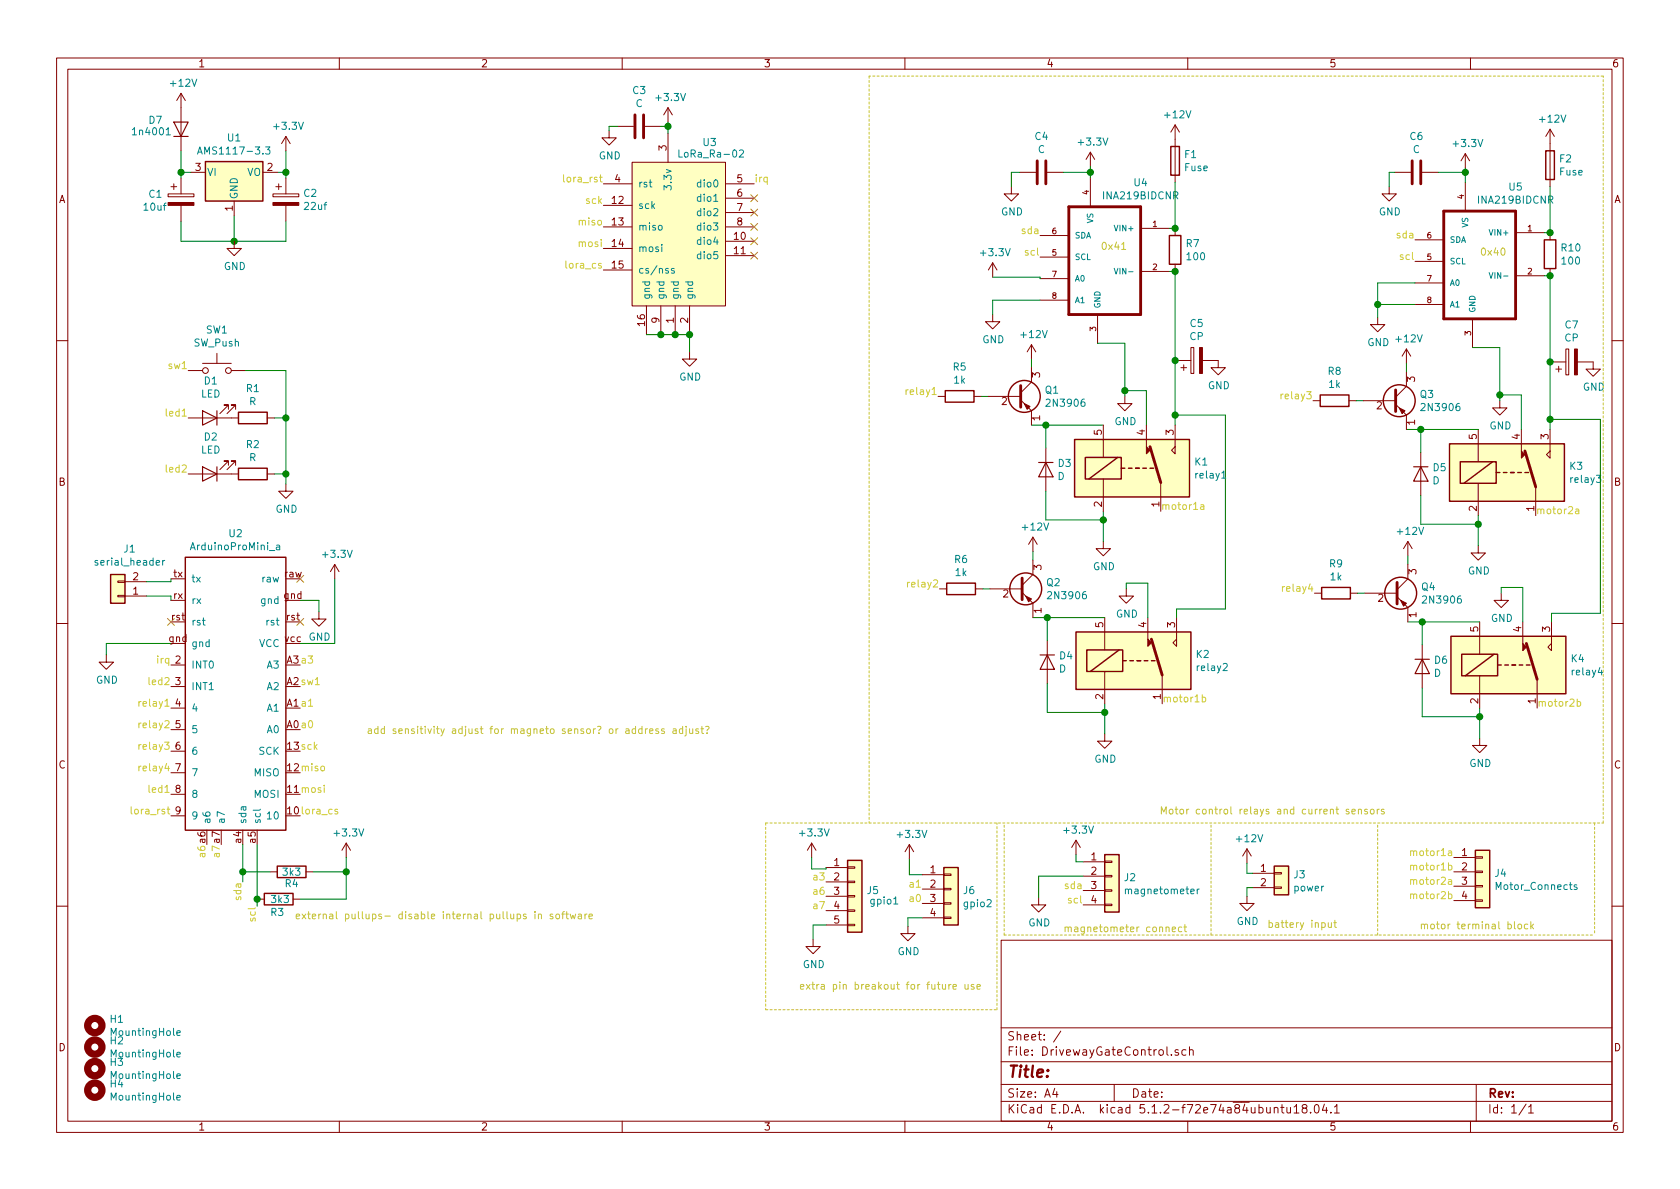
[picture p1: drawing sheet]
EESchema Schematic File Version 4
LIBS:DrivewayGateControl-cache
EELAYER 29 0
EELAYER END
$Descr A4 11693 8268
encoding utf-8
Sheet 1 1
Title ""
Date ""
Rev ""
Comp ""
Comment1 ""
Comment2 ""
Comment3 ""
Comment4 ""
$EndDescr
$Comp
L MainWorking:LoRa_Ra-02 U3
U 1 1
P 4700 570
F 0 "U3" H 4940 160 50  0000 C CNN
F 1 "LoRa_Ra-02" H 4950 80  50  0000 C CNN
F 2 "MainWorking:LORA_SX1278_Module" H 4700 570 50  0001 C CNN
F 3 "" H 4700 570 50  0001 C CNN
	1    4700 570 
	1    0    0    -1  
$EndComp
$Comp
L Relay:SANYOU_SRD_Form_C K3
U 1 1
P 10490 3280
F 0 "K3" H 10920 3326 50  0000 L CNN
F 1 "relay3" H 10920 3235 50  0000 L CNN
F 2 "Relay_THT:Relay_SPDT_SANYOU_SRD_Series_Form_C" H 10940 3230 50  0001 L CNN
F 3 "http://www.sanyourelay.ca/public/products/pdf/SRD.pdf" H 10490 3280 50  0001 C CNN
	1    10490 3280
	1    0    0    -1  
$EndComp
$Comp
L MainWorking:INA219BIDCNR U5
U 1 1
P 10550 2060
F 0 "U5" H 10550 2830 50  0000 C CNN
F 1 "INA219BIDCNR" H 10550 2739 50  0000 C CNN
F 2 "Package_TO_SOT_SMD:SOT-23-8" H 10250 1310 50  0001 L BNN
F 3 "" H 10550 2060 50  0000 L BNN
F 4 "INA219BIDCNR" H 10350 1160 50  0001 L BNN "Field7"
	1    10550 2060
	1    0    0    -1  
$EndComp
$Comp
L Device:D D5
U 1 1
P 9890 3290
F 0 "D5" V 9844 3369 50  0000 L CNN
F 1 "D" V 9935 3369 50  0000 L CNN
F 2 "Diode_THT:D_A-405_P7.62mm_Horizontal" H 9890 3290 50  0001 C CNN
F 3 "~" H 9890 3290 50  0001 C CNN
	1    9890 3290
	0    1    1    0   
$EndComp
$Comp
L Connector_Generic:Conn_01x04 J4
U 1 1
P 10320 6060
F 0 "J4" H 10400 6052 50  0000 L CNN
F 1 "Motor_Connects" H 10400 5961 50  0000 L CNN
F 2 "TerminalBlock:TerminalBlock_bornier-4_P5.08mm" H 10320 6060 50  0001 C CNN
F 3 "~" H 10320 6060 50  0001 C CNN
	1    10320 6060
	1    0    0    -1  
$EndComp
$Comp
L Device:R R8
U 1 1
P 9290 2780
F 0 "R8" V 9083 2780 50  0000 C CNN
F 1 "1k" V 9174 2780 50  0000 C CNN
F 2 "Resistor_THT:R_Axial_DIN0204_L3.6mm_D1.6mm_P5.08mm_Horizontal" V 9220 2780 50  0001 C CNN
F 3 "~" H 9290 2780 50  0001 C CNN
	1    9290 2780
	0    1    1    0   
$EndComp
Wire Wire Line
	9440 2780 9490 2780
$Comp
L power:GND #PWR0101
U 1 1
P 10290 3790
F 0 "#PWR0101" H 10290 3540 50  0001 C CNN
F 1 "GND" H 10295 3617 50  0000 C CNN
F 2 "" H 10290 3790 50  0001 C CNN
F 3 "" H 10290 3790 50  0001 C CNN
	1    10290 3790
	1    0    0    -1  
$EndComp
Wire Wire Line
	10290 3790 10290 3640
Wire Wire Line
	10290 2980 9890 2980
Wire Wire Line
	9890 2980 9890 3140
Wire Wire Line
	9890 3440 9890 3640
Wire Wire Line
	9890 3640 10290 3640
Connection ~ 10290 3640
Wire Wire Line
	10290 3640 10290 3580
$Comp
L power:+12V #PWR0102
U 1 1
P 9790 2520
F 0 "#PWR0102" H 9790 2370 50  0001 C CNN
F 1 "+12V" H 9805 2693 50  0000 C CNN
F 2 "" H 9790 2520 50  0001 C CNN
F 3 "" H 9790 2520 50  0001 C CNN
	1    9790 2520
	1    0    0    -1  
$EndComp
Wire Wire Line
	9790 2580 9790 2520
Wire Wire Line
	9790 2980 9890 2980
Connection ~ 9890 2980
Text Label 4200 1720 2    50   ~ 0
mosi
Text Label 4200 1570 2    50   ~ 0
miso
Text Label 4200 1420 2    50   ~ 0
sck
Text Label 4200 1270 2    50   ~ 0
lora_rst
Text Label 4200 1870 2    50   ~ 0
lora_cs
Text Label 5250 1270 0    50   ~ 0
irq
$Comp
L power:+3.3V #PWR0103
U 1 1
P 4650 840
F 0 "#PWR0103" H 4650 690 50  0001 C CNN
F 1 "+3.3V" H 4665 1013 50  0000 C CNN
F 2 "" H 4650 840 50  0001 C CNN
F 3 "" H 4650 840 50  0001 C CNN
	1    4650 840 
	1    0    0    -1  
$EndComp
Wire Wire Line
	4650 840  4650 870 
NoConn ~ 5250 1770
NoConn ~ 5250 1670
NoConn ~ 5250 1570
NoConn ~ 5250 1470
NoConn ~ 5250 1370
$Comp
L power:+12V #PWR0104
U 1 1
P 10790 990
F 0 "#PWR0104" H 10790 840 50  0001 C CNN
F 1 "+12V" H 10805 1163 50  0000 C CNN
F 2 "" H 10790 990 50  0001 C CNN
F 3 "" H 10790 990 50  0001 C CNN
	1    10790 990 
	1    0    0    -1  
$EndComp
$Comp
L power:GND #PWR0105
U 1 1
P 10440 2780
F 0 "#PWR0105" H 10440 2530 50  0001 C CNN
F 1 "GND" H 10445 2607 50  0000 C CNN
F 2 "" H 10440 2780 50  0001 C CNN
F 3 "" H 10440 2780 50  0001 C CNN
	1    10440 2780
	1    0    0    -1  
$EndComp
Wire Wire Line
	10440 2780 10440 2740
Wire Wire Line
	10440 2740 10590 2740
Wire Wire Line
	10590 2740 10590 2980
$Comp
L Relay:SANYOU_SRD_Form_C K4
U 1 1
P 10500 4620
F 0 "K4" H 10930 4666 50  0000 L CNN
F 1 "relay4" H 10930 4575 50  0000 L CNN
F 2 "Relay_THT:Relay_SPDT_SANYOU_SRD_Series_Form_C" H 10950 4570 50  0001 L CNN
F 3 "http://www.sanyourelay.ca/public/products/pdf/SRD.pdf" H 10500 4620 50  0001 C CNN
	1    10500 4620
	1    0    0    -1  
$EndComp
$Comp
L Device:D D6
U 1 1
P 9900 4630
F 0 "D6" V 9854 4709 50  0000 L CNN
F 1 "D" V 9945 4709 50  0000 L CNN
F 2 "Diode_THT:D_A-405_P7.62mm_Horizontal" H 9900 4630 50  0001 C CNN
F 3 "~" H 9900 4630 50  0001 C CNN
	1    9900 4630
	0    1    1    0   
$EndComp
$Comp
L Device:R R9
U 1 1
P 9300 4120
F 0 "R9" V 9093 4120 50  0000 C CNN
F 1 "1k" V 9184 4120 50  0000 C CNN
F 2 "Resistor_THT:R_Axial_DIN0204_L3.6mm_D1.6mm_P5.08mm_Horizontal" V 9230 4120 50  0001 C CNN
F 3 "~" H 9300 4120 50  0001 C CNN
	1    9300 4120
	0    1    1    0   
$EndComp
Wire Wire Line
	9450 4120 9500 4120
$Comp
L power:GND #PWR0106
U 1 1
P 10300 5130
F 0 "#PWR0106" H 10300 4880 50  0001 C CNN
F 1 "GND" H 10305 4957 50  0000 C CNN
F 2 "" H 10300 5130 50  0001 C CNN
F 3 "" H 10300 5130 50  0001 C CNN
	1    10300 5130
	1    0    0    -1  
$EndComp
Wire Wire Line
	10300 5130 10300 4980
Wire Wire Line
	10300 4320 9900 4320
Wire Wire Line
	9900 4320 9900 4480
Wire Wire Line
	9900 4780 9900 4980
Wire Wire Line
	9900 4980 10300 4980
Wire Wire Line
	10300 4980 10300 4920
$Comp
L power:+12V #PWR0107
U 1 1
P 9800 3860
F 0 "#PWR0107" H 9800 3710 50  0001 C CNN
F 1 "+12V" H 9815 4033 50  0000 C CNN
F 2 "" H 9800 3860 50  0001 C CNN
F 3 "" H 9800 3860 50  0001 C CNN
	1    9800 3860
	1    0    0    -1  
$EndComp
Wire Wire Line
	9800 3920 9800 3860
Wire Wire Line
	9800 4320 9900 4320
Connection ~ 9900 4320
Wire Wire Line
	10800 4260 10800 4320
$Comp
L power:GND #PWR0108
U 1 1
P 10450 4120
F 0 "#PWR0108" H 10450 3870 50  0001 C CNN
F 1 "GND" H 10455 3947 50  0000 C CNN
F 2 "" H 10450 4120 50  0001 C CNN
F 3 "" H 10450 4120 50  0001 C CNN
	1    10450 4120
	1    0    0    -1  
$EndComp
Wire Wire Line
	10450 4120 10450 4080
Wire Wire Line
	10450 4080 10600 4080
Wire Wire Line
	10600 4080 10600 4320
$Comp
L power:GND #PWR0109
U 1 1
P 4800 2440
F 0 "#PWR0109" H 4800 2190 50  0001 C CNN
F 1 "GND" H 4805 2267 50  0000 C CNN
F 2 "" H 4800 2440 50  0001 C CNN
F 3 "" H 4800 2440 50  0001 C CNN
	1    4800 2440
	1    0    0    -1  
$EndComp
Wire Wire Line
	4800 2440 4800 2320
Wire Wire Line
	4800 2320 4700 2320
Connection ~ 4800 2320
Connection ~ 4600 2320
Wire Wire Line
	4600 2320 4500 2320
Connection ~ 4700 2320
Wire Wire Line
	4700 2320 4600 2320
$Comp
L Device:R R10
U 1 1
P 10790 1760
F 0 "R10" H 10860 1806 50  0000 L CNN
F 1 "100" H 10860 1715 50  0000 L CNN
F 2 "Resistor_THT:R_Axial_DIN0207_L6.3mm_D2.5mm_P10.16mm_Horizontal" V 10720 1760 50  0001 C CNN
F 3 "~" H 10790 1760 50  0001 C CNN
	1    10790 1760
	1    0    0    -1  
$EndComp
Wire Wire Line
	10790 1910 10750 1910
Wire Wire Line
	10790 1610 10750 1610
Connection ~ 10300 4980
Wire Wire Line
	10250 2410 10440 2410
Wire Wire Line
	10440 2410 10440 2740
Connection ~ 10440 2740
$Comp
L Device:Fuse F1
U 1 1
P 8180 1110
F 0 "F1" H 8240 1156 50  0000 L CNN
F 1 "Fuse" H 8240 1065 50  0000 L CNN
F 2 "Fuse:Fuse_Blade_Mini_directSolder" V 8110 1110 50  0001 C CNN
F 3 "~" H 8180 1110 50  0001 C CNN
	1    8180 1110
	1    0    0    -1  
$EndComp
$Comp
L Device:Fuse F2
U 1 1
P 10790 1140
F 0 "F2" H 10850 1186 50  0000 L CNN
F 1 "Fuse" H 10850 1095 50  0000 L CNN
F 2 "Fuse:Fuse_Blade_Mini_directSolder" V 10720 1140 50  0001 C CNN
F 3 "~" H 10790 1140 50  0001 C CNN
	1    10790 1140
	1    0    0    -1  
$EndComp
Wire Wire Line
	10790 1290 10790 1610
Connection ~ 10790 1610
Text Label 9850 1660 2    50   ~ 0
sda
Text Label 9850 1810 2    50   ~ 0
scl
Wire Wire Line
	10790 1910 10790 2510
Connection ~ 10790 1910
Wire Wire Line
	10800 4260 11140 4260
Wire Wire Line
	11140 4260 11140 2910
Wire Wire Line
	11140 2910 10790 2910
Connection ~ 10790 2910
Wire Wire Line
	10790 2910 10790 2980
Text Label 10690 3580 0    50   ~ 0
motor2a
$Comp
L MainWorking:INA219BIDCNR U4
U 1 1
P 7940 2030
F 0 "U4" H 7940 2800 50  0000 C CNN
F 1 "INA219BIDCNR" H 7940 2709 50  0000 C CNN
F 2 "Package_TO_SOT_SMD:SOT-23-8" H 7640 1280 50  0001 L BNN
F 3 "" H 7940 2030 50  0000 L BNN
F 4 "INA219BIDCNR" H 7740 1130 50  0001 L BNN "Field7"
	1    7940 2030
	1    0    0    -1  
$EndComp
$Comp
L Device:D D3
U 1 1
P 7280 3260
F 0 "D3" V 7234 3339 50  0000 L CNN
F 1 "D" V 7325 3339 50  0000 L CNN
F 2 "Diode_THT:D_A-405_P7.62mm_Horizontal" H 7280 3260 50  0001 C CNN
F 3 "~" H 7280 3260 50  0001 C CNN
	1    7280 3260
	0    1    1    0   
$EndComp
$Comp
L Device:R R5
U 1 1
P 6680 2750
F 0 "R5" V 6473 2750 50  0000 C CNN
F 1 "1k" V 6564 2750 50  0000 C CNN
F 2 "Resistor_THT:R_Axial_DIN0204_L3.6mm_D1.6mm_P5.08mm_Horizontal" V 6610 2750 50  0001 C CNN
F 3 "~" H 6680 2750 50  0001 C CNN
	1    6680 2750
	0    1    1    0   
$EndComp
Wire Wire Line
	6830 2750 6880 2750
$Comp
L power:GND #PWR0110
U 1 1
P 7680 3760
F 0 "#PWR0110" H 7680 3510 50  0001 C CNN
F 1 "GND" H 7685 3587 50  0000 C CNN
F 2 "" H 7680 3760 50  0001 C CNN
F 3 "" H 7680 3760 50  0001 C CNN
	1    7680 3760
	1    0    0    -1  
$EndComp
Wire Wire Line
	7680 3760 7680 3610
Wire Wire Line
	7680 2950 7280 2950
Wire Wire Line
	7280 2950 7280 3110
Wire Wire Line
	7280 3410 7280 3610
Wire Wire Line
	7280 3610 7680 3610
Connection ~ 7680 3610
Wire Wire Line
	7680 3610 7680 3550
$Comp
L power:+12V #PWR0111
U 1 1
P 7180 2490
F 0 "#PWR0111" H 7180 2340 50  0001 C CNN
F 1 "+12V" H 7195 2663 50  0000 C CNN
F 2 "" H 7180 2490 50  0001 C CNN
F 3 "" H 7180 2490 50  0001 C CNN
	1    7180 2490
	1    0    0    -1  
$EndComp
Wire Wire Line
	7180 2550 7180 2490
Wire Wire Line
	7180 2950 7280 2950
Connection ~ 7280 2950
$Comp
L power:+12V #PWR0112
U 1 1
P 8180 960
F 0 "#PWR0112" H 8180 810 50  0001 C CNN
F 1 "+12V" H 8195 1133 50  0000 C CNN
F 2 "" H 8180 960 50  0001 C CNN
F 3 "" H 8180 960 50  0001 C CNN
	1    8180 960 
	1    0    0    -1  
$EndComp
$Comp
L power:GND #PWR0113
U 1 1
P 7830 2750
F 0 "#PWR0113" H 7830 2500 50  0001 C CNN
F 1 "GND" H 7835 2577 50  0000 C CNN
F 2 "" H 7830 2750 50  0001 C CNN
F 3 "" H 7830 2750 50  0001 C CNN
	1    7830 2750
	1    0    0    -1  
$EndComp
Wire Wire Line
	7830 2750 7830 2710
Wire Wire Line
	7830 2710 7980 2710
Wire Wire Line
	7980 2710 7980 2950
$Comp
L Relay:SANYOU_SRD_Form_C K2
U 1 1
P 7890 4590
F 0 "K2" H 8320 4636 50  0000 L CNN
F 1 "relay2" H 8320 4545 50  0000 L CNN
F 2 "Relay_THT:Relay_SPDT_SANYOU_SRD_Series_Form_C" H 8340 4540 50  0001 L CNN
F 3 "http://www.sanyourelay.ca/public/products/pdf/SRD.pdf" H 7890 4590 50  0001 C CNN
	1    7890 4590
	1    0    0    -1  
$EndComp
$Comp
L Device:D D4
U 1 1
P 7290 4600
F 0 "D4" V 7244 4679 50  0000 L CNN
F 1 "D" V 7335 4679 50  0000 L CNN
F 2 "Diode_THT:D_A-405_P7.62mm_Horizontal" H 7290 4600 50  0001 C CNN
F 3 "~" H 7290 4600 50  0001 C CNN
	1    7290 4600
	0    1    1    0   
$EndComp
$Comp
L Device:R R6
U 1 1
P 6690 4090
F 0 "R6" V 6483 4090 50  0000 C CNN
F 1 "1k" V 6574 4090 50  0000 C CNN
F 2 "Resistor_THT:R_Axial_DIN0204_L3.6mm_D1.6mm_P5.08mm_Horizontal" V 6620 4090 50  0001 C CNN
F 3 "~" H 6690 4090 50  0001 C CNN
	1    6690 4090
	0    1    1    0   
$EndComp
Wire Wire Line
	6840 4090 6890 4090
$Comp
L power:GND #PWR0114
U 1 1
P 7690 5100
F 0 "#PWR0114" H 7690 4850 50  0001 C CNN
F 1 "GND" H 7695 4927 50  0000 C CNN
F 2 "" H 7690 5100 50  0001 C CNN
F 3 "" H 7690 5100 50  0001 C CNN
	1    7690 5100
	1    0    0    -1  
$EndComp
Wire Wire Line
	7690 5100 7690 4950
Wire Wire Line
	7690 4290 7290 4290
Wire Wire Line
	7290 4290 7290 4450
Wire Wire Line
	7290 4750 7290 4950
Wire Wire Line
	7290 4950 7690 4950
Wire Wire Line
	7690 4950 7690 4890
$Comp
L power:+12V #PWR0115
U 1 1
P 7190 3830
F 0 "#PWR0115" H 7190 3680 50  0001 C CNN
F 1 "+12V" H 7205 4003 50  0000 C CNN
F 2 "" H 7190 3830 50  0001 C CNN
F 3 "" H 7190 3830 50  0001 C CNN
	1    7190 3830
	1    0    0    -1  
$EndComp
Wire Wire Line
	7190 3890 7190 3830
Wire Wire Line
	7190 4290 7290 4290
Connection ~ 7290 4290
Wire Wire Line
	8190 4230 8190 4290
$Comp
L power:GND #PWR0116
U 1 1
P 7840 4090
F 0 "#PWR0116" H 7840 3840 50  0001 C CNN
F 1 "GND" H 7845 3917 50  0000 C CNN
F 2 "" H 7840 4090 50  0001 C CNN
F 3 "" H 7840 4090 50  0001 C CNN
	1    7840 4090
	1    0    0    -1  
$EndComp
Wire Wire Line
	7840 4090 7840 4050
Wire Wire Line
	7840 4050 7990 4050
Wire Wire Line
	7990 4050 7990 4290
$Comp
L Device:R R7
U 1 1
P 8180 1730
F 0 "R7" H 8250 1776 50  0000 L CNN
F 1 "100" H 8250 1685 50  0000 L CNN
F 2 "Resistor_THT:R_Axial_DIN0207_L6.3mm_D2.5mm_P10.16mm_Horizontal" V 8110 1730 50  0001 C CNN
F 3 "~" H 8180 1730 50  0001 C CNN
	1    8180 1730
	1    0    0    -1  
$EndComp
Wire Wire Line
	8180 1880 8140 1880
Wire Wire Line
	8180 1580 8140 1580
Connection ~ 7690 4950
Wire Wire Line
	7640 2380 7830 2380
Wire Wire Line
	7830 2380 7830 2710
Connection ~ 7830 2710
Wire Wire Line
	8180 1260 8180 1580
Connection ~ 8180 1580
Text Label 7240 1630 2    50   ~ 0
sda
Text Label 7240 1780 2    50   ~ 0
scl
Wire Wire Line
	8180 1880 8180 2500
Connection ~ 8180 1880
Wire Wire Line
	8190 4230 8530 4230
Wire Wire Line
	8530 4230 8530 2880
Wire Wire Line
	8530 2880 8180 2880
Connection ~ 8180 2880
Wire Wire Line
	8180 2880 8180 2950
Text Label 8080 3550 0    50   ~ 0
motor1a
Text Label 8090 4890 0    50   ~ 0
motor1b
$Comp
L Relay:SANYOU_SRD_Form_C K1
U 1 1
P 7880 3250
F 0 "K1" H 8310 3296 50  0000 L CNN
F 1 "relay1" H 8310 3205 50  0000 L CNN
F 2 "Relay_THT:Relay_SPDT_SANYOU_SRD_Series_Form_C" H 8330 3200 50  0001 L CNN
F 3 "http://www.sanyourelay.ca/public/products/pdf/SRD.pdf" H 7880 3250 50  0001 C CNN
	1    7880 3250
	1    0    0    -1  
$EndComp
Text Label 9150 4120 2    50   ~ 0
relay4
Text Label 9140 2780 2    50   ~ 0
relay3
Text Label 6540 4090 2    50   ~ 0
relay2
Text Label 6530 2750 2    50   ~ 0
relay1
$Comp
L Device:CP C5
U 1 1
P 8330 2500
F 0 "C5" V 8585 2500 50  0000 C CNN
F 1 "CP" V 8494 2500 50  0000 C CNN
F 2 "Capacitor_THT:CP_Radial_D10.0mm_P5.00mm" H 8368 2350 50  0001 C CNN
F 3 "~" H 8330 2500 50  0001 C CNN
	1    8330 2500
	0    -1   -1   0   
$EndComp
Connection ~ 8180 2500
Wire Wire Line
	8180 2500 8180 2880
$Comp
L power:GND #PWR0117
U 1 1
P 8480 2500
F 0 "#PWR0117" H 8480 2250 50  0001 C CNN
F 1 "GND" H 8485 2327 50  0000 C CNN
F 2 "" H 8480 2500 50  0001 C CNN
F 3 "" H 8480 2500 50  0001 C CNN
	1    8480 2500
	1    0    0    -1  
$EndComp
$Comp
L Device:CP C7
U 1 1
P 10940 2510
F 0 "C7" V 11195 2510 50  0000 C CNN
F 1 "CP" V 11104 2510 50  0000 C CNN
F 2 "Capacitor_THT:CP_Radial_D10.0mm_P5.00mm" H 10978 2360 50  0001 C CNN
F 3 "~" H 10940 2510 50  0001 C CNN
	1    10940 2510
	0    -1   -1   0   
$EndComp
$Comp
L power:GND #PWR0118
U 1 1
P 11090 2510
F 0 "#PWR0118" H 11090 2260 50  0001 C CNN
F 1 "GND" H 11095 2337 50  0000 C CNN
F 2 "" H 11090 2510 50  0001 C CNN
F 3 "" H 11090 2510 50  0001 C CNN
	1    11090 2510
	1    0    0    -1  
$EndComp
Connection ~ 10790 2510
Wire Wire Line
	10790 2510 10790 2910
Text Label 1690 6130 3    50   ~ 0
sda
Text Label 1790 6300 3    50   ~ 0
scl
Text Label 1190 4920 2    50   ~ 0
relay1
Text Label 1190 5070 2    50   ~ 0
relay2
Text Label 1190 5220 2    50   ~ 0
relay3
Text Label 1190 5370 2    50   ~ 0
relay4
Text Label 1190 4620 2    50   ~ 0
irq
Text Label 1190 5670 2    50   ~ 0
lora_rst
Text Label 2090 5220 0    50   ~ 0
sck
Text Label 2090 5370 0    50   ~ 0
miso
Text Label 2090 5520 0    50   ~ 0
mosi
Text Label 2090 5670 0    50   ~ 0
lora_cs
$Comp
L Device:LED D1
U 1 1
P 1460 2900
F 0 "D1" H 1453 2645 50  0000 C CNN
F 1 "LED" H 1453 2736 50  0000 C CNN
F 2 "LED_THT:LED_D5.0mm" H 1460 2900 50  0001 C CNN
F 3 "~" H 1460 2900 50  0001 C CNN
	1    1460 2900
	-1   0    0    1   
$EndComp
$Comp
L power:GND #PWR0119
U 1 1
P 2220 4250
F 0 "#PWR0119" H 2220 4000 50  0001 C CNN
F 1 "GND" H 2225 4077 50  0000 C CNN
F 2 "" H 2220 4250 50  0001 C CNN
F 3 "" H 2220 4250 50  0001 C CNN
	1    2220 4250
	1    0    0    -1  
$EndComp
$Comp
L power:GND #PWR0120
U 1 1
P 740 4550
F 0 "#PWR0120" H 740 4300 50  0001 C CNN
F 1 "GND" H 745 4377 50  0000 C CNN
F 2 "" H 740 4550 50  0001 C CNN
F 3 "" H 740 4550 50  0001 C CNN
	1    740  4550
	1    0    0    -1  
$EndComp
Wire Notes Line
	6050 520  6050 5720
Wire Notes Line
	11160 5720 11160 520 
Wire Notes Line
	11160 520  6050 520 
Text Notes 8070 5670 0    50   ~ 0
Motor control relays and current sensors\n
Text Label 10700 4920 0    50   ~ 0
motor2b
Text Label 10120 6260 2    50   ~ 0
motor2b
Text Label 10120 6160 2    50   ~ 0
motor2a
Text Label 10120 6060 2    50   ~ 0
motor1b
Text Label 10120 5960 2    50   ~ 0
motor1a
Text Notes 9880 6470 0    50   ~ 0
motor terminal block\n
Wire Notes Line
	11100 5720 11100 6500
Wire Notes Line
	9590 6500 9590 5720
$Comp
L Device:LED D2
U 1 1
P 1460 3290
F 0 "D2" H 1453 3035 50  0000 C CNN
F 1 "LED" H 1453 3126 50  0000 C CNN
F 2 "LED_THT:LED_D5.0mm" H 1460 3290 50  0001 C CNN
F 3 "~" H 1460 3290 50  0001 C CNN
	1    1460 3290
	-1   0    0    1   
$EndComp
$Comp
L Connector_Generic:Conn_01x02 J3
U 1 1
P 8920 6070
F 0 "J3" H 9000 6062 50  0000 L CNN
F 1 "power" H 9000 5971 50  0000 L CNN
F 2 "TerminalBlock:TerminalBlock_bornier-2_P5.08mm" H 8920 6070 50  0001 C CNN
F 3 "~" H 8920 6070 50  0001 C CNN
	1    8920 6070
	1    0    0    -1  
$EndComp
$Comp
L power:+12V #PWR0121
U 1 1
P 8680 6000
F 0 "#PWR0121" H 8680 5850 50  0001 C CNN
F 1 "+12V" H 8695 6173 50  0000 C CNN
F 2 "" H 8680 6000 50  0001 C CNN
F 3 "" H 8680 6000 50  0001 C CNN
	1    8680 6000
	1    0    0    -1  
$EndComp
Wire Wire Line
	8680 6000 8680 6070
Wire Wire Line
	8680 6070 8720 6070
$Comp
L power:GND #PWR0122
U 1 1
P 8680 6230
F 0 "#PWR0122" H 8680 5980 50  0001 C CNN
F 1 "GND" H 8685 6057 50  0000 C CNN
F 2 "" H 8680 6230 50  0001 C CNN
F 3 "" H 8680 6230 50  0001 C CNN
	1    8680 6230
	1    0    0    -1  
$EndComp
Wire Wire Line
	8680 6230 8680 6170
Wire Wire Line
	8680 6170 8720 6170
Text Notes 8820 6460 0    50   ~ 0
battery input
Wire Notes Line
	8430 6500 8430 5720
Wire Wire Line
	1990 1670 1630 1670
Connection ~ 1630 1670
Wire Wire Line
	1630 1670 1630 1490
Wire Wire Line
	1260 1670 1260 1530
Wire Wire Line
	1630 1670 1260 1670
$Comp
L power:GND #PWR0123
U 1 1
P 1630 1670
F 0 "#PWR0123" H 1630 1420 50  0001 C CNN
F 1 "GND" H 1635 1497 50  0000 C CNN
F 2 "" H 1630 1670 50  0001 C CNN
F 3 "" H 1630 1670 50  0001 C CNN
	1    1630 1670
	1    0    0    -1  
$EndComp
Wire Wire Line
	1990 1190 1990 1230
Connection ~ 1990 1190
Wire Wire Line
	1930 1190 1990 1190
Wire Wire Line
	1990 1040 1990 1190
Wire Wire Line
	1260 1190 1260 1230
Connection ~ 1260 1190
Wire Wire Line
	1330 1190 1260 1190
Wire Wire Line
	1260 1040 1260 1190
$Comp
L power:+3.3V #PWR0124
U 1 1
P 2330 4020
F 0 "#PWR0124" H 2330 3870 50  0001 C CNN
F 1 "+3.3V" H 2345 4193 50  0000 C CNN
F 2 "" H 2330 4020 50  0001 C CNN
F 3 "" H 2330 4020 50  0001 C CNN
	1    2330 4020
	1    0    0    -1  
$EndComp
$Comp
L power:+12V #PWR0125
U 1 1
P 1260 740
F 0 "#PWR0125" H 1260 590 50  0001 C CNN
F 1 "+12V" H 1275 913 50  0000 C CNN
F 2 "" H 1260 740 50  0001 C CNN
F 3 "" H 1260 740 50  0001 C CNN
	1    1260 740 
	1    0    0    -1  
$EndComp
$Comp
L Regulator_Linear:AMS1117-3.3 U1
U 1 1
P 1630 1190
F 0 "U1" H 1630 1432 50  0000 C CNN
F 1 "AMS1117-3.3" H 1630 1341 50  0000 C CNN
F 2 "Package_TO_SOT_SMD:SOT-223-3_TabPin2" H 1630 1390 50  0001 C CNN
F 3 "http://www.advanced-monolithic.com/pdf/ds1117.pdf" H 1730 940 50  0001 C CNN
	1    1630 1190
	1    0    0    -1  
$EndComp
$Comp
L Switch:SW_Push SW1
U 1 1
P 1510 2570
F 0 "SW1" H 1510 2855 50  0000 C CNN
F 1 "SW_Push" H 1510 2764 50  0000 C CNN
F 2 "Button_Switch_THT:SW_PUSH_6mm_H8.5mm" H 1510 2770 50  0001 C CNN
F 3 "~" H 1510 2770 50  0001 C CNN
	1    1510 2570
	1    0    0    -1  
$EndComp
Text Notes 2550 5110 0    50   ~ 0
add sensitivity adjust for magneto sensor? or address adjust?
$Comp
L Connector_Generic:Conn_01x04 J2
U 1 1
P 7740 6090
F 0 "J2" H 7820 6082 50  0000 L CNN
F 1 "magnetometer" H 7820 5991 50  0000 L CNN
F 2 "TerminalBlock:TerminalBlock_bornier-4_P5.08mm" H 7740 6090 50  0001 C CNN
F 3 "~" H 7740 6090 50  0001 C CNN
	1    7740 6090
	1    0    0    -1  
$EndComp
$Comp
L power:+3.3V #PWR0126
U 1 1
P 7490 5940
F 0 "#PWR0126" H 7490 5790 50  0001 C CNN
F 1 "+3.3V" H 7505 6113 50  0000 C CNN
F 2 "" H 7490 5940 50  0001 C CNN
F 3 "" H 7490 5940 50  0001 C CNN
	1    7490 5940
	1    0    0    -1  
$EndComp
Wire Wire Line
	7490 5940 7490 5990
Wire Wire Line
	7490 5990 7540 5990
$Comp
L power:GND #PWR0127
U 1 1
P 7230 6240
F 0 "#PWR0127" H 7230 5990 50  0001 C CNN
F 1 "GND" H 7235 6067 50  0000 C CNN
F 2 "" H 7230 6240 50  0001 C CNN
F 3 "" H 7230 6240 50  0001 C CNN
	1    7230 6240
	1    0    0    -1  
$EndComp
Wire Wire Line
	7230 6240 7230 6090
Wire Wire Line
	7230 6090 7540 6090
Text Label 7540 6290 2    50   ~ 0
scl
Text Label 7540 6190 2    50   ~ 0
sda
Text Notes 7400 6490 0    50   ~ 0
magnetometer connect\n
$Comp
L Device:R R2
U 1 1
P 1760 3290
F 0 "R2" V 1553 3290 50  0000 C CNN
F 1 "R" V 1644 3290 50  0000 C CNN
F 2 "Resistor_THT:R_Axial_DIN0204_L3.6mm_D1.6mm_P5.08mm_Horizontal" V 1690 3290 50  0001 C CNN
F 3 "~" H 1760 3290 50  0001 C CNN
	1    1760 3290
	0    1    1    0   
$EndComp
$Comp
L Device:R R1
U 1 1
P 1760 2900
F 0 "R1" V 1553 2900 50  0000 C CNN
F 1 "R" V 1644 2900 50  0000 C CNN
F 2 "Resistor_THT:R_Axial_DIN0204_L3.6mm_D1.6mm_P5.08mm_Horizontal" V 1690 2900 50  0001 C CNN
F 3 "~" H 1760 2900 50  0001 C CNN
	1    1760 2900
	0    1    1    0   
$EndComp
$Comp
L power:GND #PWR0128
U 1 1
P 1990 3360
F 0 "#PWR0128" H 1990 3110 50  0001 C CNN
F 1 "GND" H 1995 3187 50  0000 C CNN
F 2 "" H 1990 3360 50  0001 C CNN
F 3 "" H 1990 3360 50  0001 C CNN
	1    1990 3360
	1    0    0    -1  
$EndComp
Wire Wire Line
	1990 3360 1990 3290
Wire Wire Line
	1990 3290 1910 3290
Wire Wire Line
	1990 3290 1990 2900
Wire Wire Line
	1990 2900 1910 2900
Connection ~ 1990 3290
Wire Wire Line
	1710 2570 1990 2570
Wire Wire Line
	1990 2570 1990 2900
Connection ~ 1990 2900
Text Label 1310 2900 2    50   ~ 0
led1
Text Label 1310 3290 2    50   ~ 0
led2
Text Label 1310 2570 2    50   ~ 0
sw1
$Comp
L DrivewayGateControl-rescue:ArduinoProMini_a-MainWorking-DrivewayGateControl-rescue U2
U 1 1
P 1640 3870
F 0 "U2" H 1640 4037 50  0000 C CNN
F 1 "ArduinoProMini_a" H 1640 3946 50  0000 C CNN
F 2 "MainWorking:ArduinoProMini_a" H 1640 3870 50  0001 C CNN
F 3 "" H 1640 3870 50  0001 C CNN
	1    1640 3870
	1    0    0    -1  
$EndComp
Wire Wire Line
	2090 4470 2330 4470
Wire Wire Line
	2330 4470 2330 4020
Wire Wire Line
	2090 4170 2220 4170
Wire Wire Line
	2220 4170 2220 4250
$Comp
L Connector_Generic:Conn_01x02 J1
U 1 1
P 820 4140
F 0 "J1" H 738 3815 50  0000 C CNN
F 1 "serial_header" H 738 3906 50  0000 C CNN
F 2 "Connector_PinHeader_2.54mm:PinHeader_1x02_P2.54mm_Vertical" H 820 4140 50  0001 C CNN
F 3 "~" H 820 4140 50  0001 C CNN
	1    820  4140
	-1   0    0    1   
$EndComp
Wire Wire Line
	1020 4040 1190 4040
Wire Wire Line
	1190 4040 1190 4020
Wire Wire Line
	1190 4170 1190 4140
Wire Wire Line
	1190 4140 1020 4140
$Comp
L Device:R R3
U 1 1
P 1940 6250
F 0 "R3" V 2030 6240 50  0000 C CNN
F 1 "3k3" V 1940 6260 50  0000 C CNN
F 2 "Resistor_THT:R_Axial_DIN0204_L3.6mm_D1.6mm_P5.08mm_Horizontal" V 1870 6250 50  0001 C CNN
F 3 "~" H 1940 6250 50  0001 C CNN
	1    1940 6250
	0    1    1    0   
$EndComp
$Comp
L Device:R R4
U 1 1
P 2030 6060
F 0 "R4" V 2110 6060 50  0000 C CNN
F 1 "3k3" V 2030 6060 50  0000 C CNN
F 2 "Resistor_THT:R_Axial_DIN0204_L3.6mm_D1.6mm_P5.08mm_Horizontal" V 1960 6060 50  0001 C CNN
F 3 "~" H 2030 6060 50  0001 C CNN
	1    2030 6060
	0    1    1    0   
$EndComp
Wire Wire Line
	1790 6300 1790 6250
Connection ~ 1790 6250
Wire Wire Line
	1790 6250 1790 5870
Wire Wire Line
	1690 6130 1690 6060
Wire Wire Line
	1880 6060 1690 6060
Connection ~ 1690 6060
Wire Wire Line
	1690 6060 1690 5870
$Comp
L power:+3.3V #PWR0129
U 1 1
P 2410 5960
F 0 "#PWR0129" H 2410 5810 50  0001 C CNN
F 1 "+3.3V" H 2425 6133 50  0000 C CNN
F 2 "" H 2410 5960 50  0001 C CNN
F 3 "" H 2410 5960 50  0001 C CNN
	1    2410 5960
	1    0    0    -1  
$EndComp
Wire Wire Line
	2090 6250 2410 6250
Wire Wire Line
	2410 6250 2410 6060
Wire Wire Line
	2180 6060 2410 6060
Connection ~ 2410 6060
Wire Wire Line
	2410 6060 2410 5960
Text Label 2090 4770 0    50   ~ 0
sw1
Text Label 1190 5520 2    50   ~ 0
led1
Text Label 1190 4770 2    50   ~ 0
led2
NoConn ~ 2090 4020
NoConn ~ 1190 4320
NoConn ~ 2090 4320
$Comp
L Device:C C4
U 1 1
P 7250 1190
F 0 "C4" V 6998 1190 50  0000 C CNN
F 1 "C" V 7089 1190 50  0000 C CNN
F 2 "Capacitor_THT:C_Disc_D4.7mm_W2.5mm_P5.00mm" H 7288 1040 50  0001 C CNN
F 3 "~" H 7250 1190 50  0001 C CNN
	1    7250 1190
	0    1    1    0   
$EndComp
$Comp
L Device:C C6
U 1 1
P 9860 1190
F 0 "C6" V 9608 1190 50  0000 C CNN
F 1 "C" V 9699 1190 50  0000 C CNN
F 2 "Capacitor_THT:C_Disc_D4.7mm_W2.5mm_P5.00mm" H 9898 1040 50  0001 C CNN
F 3 "~" H 9860 1190 50  0001 C CNN
	1    9860 1190
	0    1    1    0   
$EndComp
$Comp
L power:+3.3V #PWR0130
U 1 1
P 7590 1150
F 0 "#PWR0130" H 7590 1000 50  0001 C CNN
F 1 "+3.3V" H 7605 1323 50  0000 C CNN
F 2 "" H 7590 1150 50  0001 C CNN
F 3 "" H 7590 1150 50  0001 C CNN
	1    7590 1150
	1    0    0    -1  
$EndComp
$Comp
L power:+3.3V #PWR0131
U 1 1
P 10200 1160
F 0 "#PWR0131" H 10200 1010 50  0001 C CNN
F 1 "+3.3V" H 10215 1333 50  0000 C CNN
F 2 "" H 10200 1160 50  0001 C CNN
F 3 "" H 10200 1160 50  0001 C CNN
	1    10200 1160
	1    0    0    -1  
$EndComp
Wire Wire Line
	10200 1160 10200 1190
Wire Wire Line
	10010 1190 10200 1190
Connection ~ 10200 1190
Wire Wire Line
	10200 1190 10200 1260
Wire Wire Line
	7590 1150 7590 1190
Wire Wire Line
	7400 1190 7590 1190
Connection ~ 7590 1190
Wire Wire Line
	7590 1190 7590 1230
$Comp
L power:GND #PWR0132
U 1 1
P 9670 1290
F 0 "#PWR0132" H 9670 1040 50  0001 C CNN
F 1 "GND" H 9675 1117 50  0000 C CNN
F 2 "" H 9670 1290 50  0001 C CNN
F 3 "" H 9670 1290 50  0001 C CNN
	1    9670 1290
	1    0    0    -1  
$EndComp
$Comp
L power:GND #PWR0133
U 1 1
P 7040 1290
F 0 "#PWR0133" H 7040 1040 50  0001 C CNN
F 1 "GND" H 7045 1117 50  0000 C CNN
F 2 "" H 7040 1290 50  0001 C CNN
F 3 "" H 7040 1290 50  0001 C CNN
	1    7040 1290
	1    0    0    -1  
$EndComp
Wire Wire Line
	7040 1290 7040 1190
Wire Wire Line
	7040 1190 7100 1190
Wire Wire Line
	9710 1190 9670 1190
Wire Wire Line
	9670 1190 9670 1290
$Comp
L power:+3.3V #PWR0134
U 1 1
P 6910 1920
F 0 "#PWR0134" H 6910 1770 50  0001 C CNN
F 1 "+3.3V" H 6925 2093 50  0000 C CNN
F 2 "" H 6910 1920 50  0001 C CNN
F 3 "" H 6910 1920 50  0001 C CNN
	1    6910 1920
	1    0    0    -1  
$EndComp
Wire Wire Line
	7240 1920 7240 1930
$Comp
L power:GND #PWR0135
U 1 1
P 9590 2200
F 0 "#PWR0135" H 9590 1950 50  0001 C CNN
F 1 "GND" H 9595 2027 50  0000 C CNN
F 2 "" H 9590 2200 50  0001 C CNN
F 3 "" H 9590 2200 50  0001 C CNN
	1    9590 2200
	1    0    0    -1  
$EndComp
Wire Wire Line
	9590 2200 9590 2110
Wire Wire Line
	9590 1960 9850 1960
$Comp
L power:GND #PWR0136
U 1 1
P 6910 2180
F 0 "#PWR0136" H 6910 1930 50  0001 C CNN
F 1 "GND" H 6915 2007 50  0000 C CNN
F 2 "" H 6910 2180 50  0001 C CNN
F 3 "" H 6910 2180 50  0001 C CNN
	1    6910 2180
	1    0    0    -1  
$EndComp
Wire Wire Line
	6910 2180 6910 2080
Wire Wire Line
	6910 2080 7240 2080
Wire Wire Line
	1190 4470 740  4470
Wire Wire Line
	740  4470 740  4550
$Comp
L power:+3.3V #PWR0137
U 1 1
P 1990 1040
F 0 "#PWR0137" H 1990 890 50  0001 C CNN
F 1 "+3.3V" H 2005 1213 50  0000 C CNN
F 2 "" H 1990 1040 50  0001 C CNN
F 3 "" H 1990 1040 50  0001 C CNN
	1    1990 1040
	1    0    0    -1  
$EndComp
$Comp
L Device:C C3
U 1 1
P 4450 870
F 0 "C3" V 4198 870 50  0000 C CNN
F 1 "C" V 4289 870 50  0000 C CNN
F 2 "Capacitor_THT:C_Disc_D4.7mm_W2.5mm_P5.00mm" H 4488 720 50  0001 C CNN
F 3 "~" H 4450 870 50  0001 C CNN
	1    4450 870 
	0    1    1    0   
$EndComp
$Comp
L power:GND #PWR0138
U 1 1
P 4240 900
F 0 "#PWR0138" H 4240 650 50  0001 C CNN
F 1 "GND" H 4245 727 50  0000 C CNN
F 2 "" H 4240 900 50  0001 C CNN
F 3 "" H 4240 900 50  0001 C CNN
	1    4240 900 
	1    0    0    -1  
$EndComp
Wire Wire Line
	4600 870  4650 870 
Connection ~ 4650 870 
Wire Wire Line
	4650 870  4650 920 
Wire Wire Line
	4300 870  4240 870 
Wire Wire Line
	4240 870  4240 900 
Wire Wire Line
	9850 2110 9590 2110
Connection ~ 9590 2110
Wire Wire Line
	9590 2110 9590 1960
Wire Wire Line
	6910 1920 7240 1920
Text Notes 7660 1740 0    50   ~ 0
0x41\n
Text Notes 10300 1780 0    50   ~ 0
0x40\n
$Comp
L Mechanical:MountingHole H1
U 1 1
P 660 7130
F 0 "H1" H 760 7176 50  0000 L CNN
F 1 "MountingHole" H 760 7085 50  0000 L CNN
F 2 "MountingHole:MountingHole_3.2mm_M3_Pad_Via" H 660 7130 50  0001 C CNN
F 3 "~" H 660 7130 50  0001 C CNN
	1    660  7130
	1    0    0    -1  
$EndComp
$Comp
L Mechanical:MountingHole H2
U 1 1
P 660 7280
F 0 "H2" H 760 7326 50  0000 L CNN
F 1 "MountingHole" H 760 7235 50  0000 L CNN
F 2 "MountingHole:MountingHole_3.2mm_M3_Pad_Via" H 660 7280 50  0001 C CNN
F 3 "~" H 660 7280 50  0001 C CNN
	1    660  7280
	1    0    0    -1  
$EndComp
$Comp
L Mechanical:MountingHole H3
U 1 1
P 660 7430
F 0 "H3" H 760 7476 50  0000 L CNN
F 1 "MountingHole" H 760 7385 50  0000 L CNN
F 2 "MountingHole:MountingHole_3.2mm_M3_Pad_Via" H 660 7430 50  0001 C CNN
F 3 "~" H 660 7430 50  0001 C CNN
	1    660  7430
	1    0    0    -1  
$EndComp
$Comp
L Mechanical:MountingHole H4
U 1 1
P 660 7580
F 0 "H4" H 760 7626 50  0000 L CNN
F 1 "MountingHole" H 760 7535 50  0000 L CNN
F 2 "MountingHole:MountingHole_3.2mm_M3_Pad_Via" H 660 7580 50  0001 C CNN
F 3 "~" H 660 7580 50  0001 C CNN
	1    660  7580
	1    0    0    -1  
$EndComp
Text Notes 2050 6400 0    50   ~ 0
external pullups- disable internal pullups in software
Text Label 1440 5870 3    50   ~ 0
a6
Text Label 1540 5870 3    50   ~ 0
a7
Text Label 2090 4620 0    50   ~ 0
a3
Text Label 2090 5070 0    50   ~ 0
a0
Text Label 2090 4920 0    50   ~ 0
a1
Text Label 6420 6180 2    50   ~ 0
a1
Text Label 6420 6280 2    50   ~ 0
a0
Text Label 5750 6130 2    50   ~ 0
a3
Text Label 5750 6330 2    50   ~ 0
a7
Text Label 5750 6230 2    50   ~ 0
a6
$Comp
L power:+3.3V #PWR0139
U 1 1
P 6330 5970
F 0 "#PWR0139" H 6330 5820 50  0001 C CNN
F 1 "+3.3V" H 6345 6143 50  0000 C CNN
F 2 "" H 6330 5970 50  0001 C CNN
F 3 "" H 6330 5970 50  0001 C CNN
	1    6330 5970
	1    0    0    -1  
$EndComp
$Comp
L power:GND #PWR0140
U 1 1
P 6320 6440
F 0 "#PWR0140" H 6320 6190 50  0001 C CNN
F 1 "GND" H 6325 6267 50  0000 C CNN
F 2 "" H 6320 6440 50  0001 C CNN
F 3 "" H 6320 6440 50  0001 C CNN
	1    6320 6440
	1    0    0    -1  
$EndComp
Wire Wire Line
	6330 5970 6330 6080
Wire Wire Line
	6330 6080 6420 6080
Text Notes 5560 6890 0    50   ~ 0
extra pin breakout for future use
Wire Notes Line
	6990 6500 6990 5720
Wire Notes Line
	6990 6500 11100 6500
Wire Notes Line
	5330 5720 5330 7020
Wire Notes Line
	5330 7020 6940 7020
Wire Notes Line
	6940 7020 6940 5720
Wire Notes Line
	5330 5720 11160 5720
$Comp
L Transistor_BJT:2N3906 Q1
U 1 1
P 7080 2750
F 0 "Q1" H 7270 2796 50  0000 L CNN
F 1 "2N3906" H 7270 2705 50  0000 L CNN
F 2 "Package_TO_SOT_THT:TO-92_Inline_Wide" H 7280 2675 50  0001 L CIN
F 3 "https://www.fairchildsemi.com/datasheets/2N/2N3906.pdf" H 7080 2750 50  0001 L CNN
	1    7080 2750
	1    0    0    -1  
$EndComp
$Comp
L Transistor_BJT:2N3906 Q2
U 1 1
P 7090 4090
F 0 "Q2" H 7280 4136 50  0000 L CNN
F 1 "2N3906" H 7280 4045 50  0000 L CNN
F 2 "Package_TO_SOT_THT:TO-92_Inline_Wide" H 7290 4015 50  0001 L CIN
F 3 "https://www.fairchildsemi.com/datasheets/2N/2N3906.pdf" H 7090 4090 50  0001 L CNN
	1    7090 4090
	1    0    0    -1  
$EndComp
$Comp
L Transistor_BJT:2N3906 Q4
U 1 1
P 9700 4120
F 0 "Q4" H 9890 4166 50  0000 L CNN
F 1 "2N3906" H 9890 4075 50  0000 L CNN
F 2 "Package_TO_SOT_THT:TO-92_Inline_Wide" H 9900 4045 50  0001 L CIN
F 3 "https://www.fairchildsemi.com/datasheets/2N/2N3906.pdf" H 9700 4120 50  0001 L CNN
	1    9700 4120
	1    0    0    -1  
$EndComp
$Comp
L Transistor_BJT:2N3906 Q3
U 1 1
P 9690 2780
F 0 "Q3" H 9880 2826 50  0000 L CNN
F 1 "2N3906" H 9880 2735 50  0000 L CNN
F 2 "Package_TO_SOT_THT:TO-92_Inline_Wide" H 9890 2705 50  0001 L CIN
F 3 "https://www.fairchildsemi.com/datasheets/2N/2N3906.pdf" H 9690 2780 50  0001 L CNN
	1    9690 2780
	1    0    0    -1  
$EndComp
$Comp
L Device:CP C1
U 1 1
P 1260 1380
F 0 "C1" H 1030 1420 50  0000 L CNN
F 1 "10uf" H 990 1330 50  0000 L CNN
F 2 "Capacitor_THT:CP_Radial_D5.0mm_P2.50mm" H 1298 1230 50  0001 C CNN
F 3 "~" H 1260 1380 50  0001 C CNN
	1    1260 1380
	1    0    0    -1  
$EndComp
Wire Wire Line
	1990 1530 1990 1670
$Comp
L Device:CP C2
U 1 1
P 1990 1380
F 0 "C2" H 2108 1426 50  0000 L CNN
F 1 "22uf" H 2108 1335 50  0000 L CNN
F 2 "Capacitor_THT:CP_Radial_D5.0mm_P2.50mm" H 2028 1230 50  0001 C CNN
F 3 "~" H 1990 1380 50  0001 C CNN
	1    1990 1380
	1    0    0    -1  
$EndComp
$Comp
L Connector_Generic:Conn_01x04 J6
U 1 1
P 6620 6180
F 0 "J6" H 6700 6172 50  0000 L CNN
F 1 "gpio2" H 6700 6081 50  0000 L CNN
F 2 "Connector_PinHeader_2.54mm:PinHeader_1x04_P2.54mm_Vertical" H 6620 6180 50  0001 C CNN
F 3 "~" H 6620 6180 50  0001 C CNN
	1    6620 6180
	1    0    0    -1  
$EndComp
Wire Wire Line
	6320 6440 6320 6380
Wire Wire Line
	6320 6380 6420 6380
$Comp
L Connector_Generic:Conn_01x05 J5
U 1 1
P 5950 6230
F 0 "J5" H 6030 6272 50  0000 L CNN
F 1 "gpio1" H 6050 6200 50  0000 L CNN
F 2 "Connector_PinHeader_2.54mm:PinHeader_1x05_P2.54mm_Vertical" H 5950 6230 50  0001 C CNN
F 3 "~" H 5950 6230 50  0001 C CNN
	1    5950 6230
	1    0    0    -1  
$EndComp
$Comp
L power:+3.3V #PWR0141
U 1 1
P 5650 5960
F 0 "#PWR0141" H 5650 5810 50  0001 C CNN
F 1 "+3.3V" H 5665 6133 50  0000 C CNN
F 2 "" H 5650 5960 50  0001 C CNN
F 3 "" H 5650 5960 50  0001 C CNN
	1    5650 5960
	1    0    0    -1  
$EndComp
$Comp
L power:GND #PWR0142
U 1 1
P 5660 6530
F 0 "#PWR0142" H 5660 6280 50  0001 C CNN
F 1 "GND" H 5665 6357 50  0000 C CNN
F 2 "" H 5660 6530 50  0001 C CNN
F 3 "" H 5660 6530 50  0001 C CNN
	1    5660 6530
	1    0    0    -1  
$EndComp
Wire Wire Line
	5750 6430 5660 6430
Wire Wire Line
	5660 6430 5660 6530
Wire Wire Line
	5650 5960 5650 6040
Wire Wire Line
	5650 6040 5750 6040
Wire Wire Line
	5750 6040 5750 6030
$Comp
L Device:D D7
U 1 1
P 1260 890
F 0 "D7" V 1320 1120 50  0000 R CNN
F 1 "1n4001" V 1240 1240 50  0000 R CNN
F 2 "Diode_THT:D_A-405_P7.62mm_Horizontal" H 1260 890 50  0001 C CNN
F 3 "~" H 1260 890 50  0001 C CNN
	1    1260 890 
	0    -1   -1   0   
$EndComp
$EndSCHEMATC
